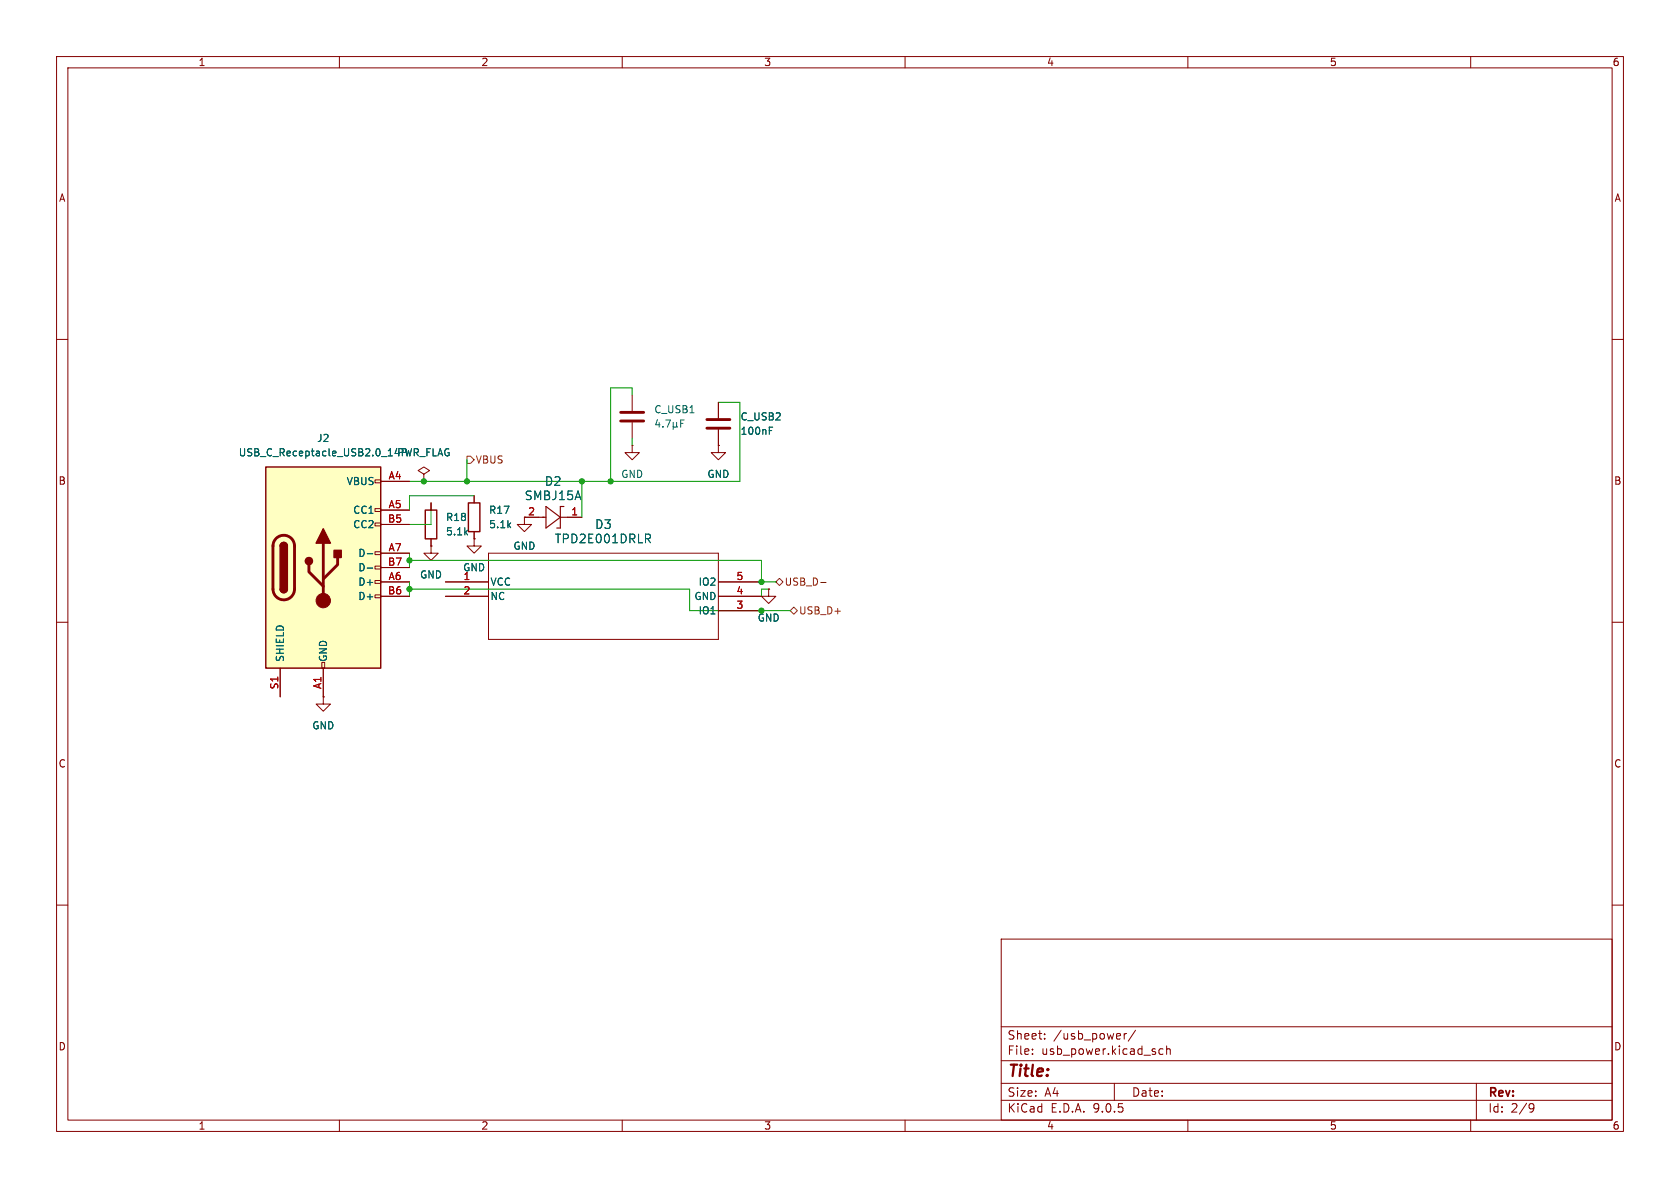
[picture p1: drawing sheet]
<svg xmlns="http://www.w3.org/2000/svg" width="297mm" height="210mm" viewBox="0 0 297 210" stroke-linecap="round" stroke-linejoin="round" font-family="sans-serif">
<g fill="none" stroke="#840000" stroke-width=".18">
<path d="M10 10h277v190h-277zM12 12h273v186h-273zM60 10v2M110 10v2M160 10v2M210 10v2M260 10v2M10 60h2M127 71.1v2.8M127 75.9v2.8M285 60h2M76.2 88.9v1.3"/>
<path d="M76.2 95.3v1.2M10 110h2M285 110h2M57.1 123.2v1.3h1.3l-1.3 1.2-1.2-1.2h1.2M57.1 123.2h.1M10 160h2M177 166h108v32h-108zM285 160h2M60 198v2M110 198v2M160 198v2M177 194.5h108"/>
<path d="M177 191.5h108M177 187.5h108M177 181.5h108M182.5 186.3v.1M182.5 185.5v.1M184.7 183.6v.1M184.7 182.8v.1M197 191.5v3M198.7 182.7v1M199.2 182.7l-.3 .1-.2 .2M200.7 182.1l-1.2 2M205.6 185.5l-.4-.1-.3 .3v.4l.1 .2h.6"/>
<path d="M206.2 185.5l.3-.1 .3 .1 .1 .9M206.2 184.9v1.5M210 198v2M260 198v2M261 191.5v6.5M270.6 195.1l.5 .1a.99 .99 0 0 1-.4 1.4h-.2M271.2 195.7l-.3 .3h-.3"/>
</g>
<path d="M125 74.2h4M125 75.7h4" fill="none" stroke="#840000" stroke-width=".51"/>
<path d="M136 76.1h.4M136 75.5h.6" fill="none" stroke="#006464" stroke-width=".18"/>
<path d="M75.2 90.2h2v5.1h-2z" fill="none" stroke="#840000" stroke-width=".25"/>
<path d="M47 82.6h20.3v35.5h-20.3z" fill="#ffffc2"/>
<g fill="none" stroke="#840000" stroke-width=".18">
<path d="M111.8 78.7v1.3h1.2l-1.2 1.3-1.3-1.3h1.3M111.8 78.7h.1M111.8 69.9v2.7M111.8 74.7v2.8M127 78.7v1.3h1.3l-1.3 1.3-1.3-1.3h1.3M127 78.7h.1M127 71.1v2.8M127 75.9v2.8M66.3 84.8h1v.5h-1zM66.3 89.9h1v.5h-1zM66.3 92.5h1v.5h-1zM66.3 97.5h1v.5h-1z"/>
<path d="M67.3 85.1h5.1M67.3 90.2h5.1M67.3 92.7h5.1M67.3 97.8h5.1M74.9 83.8l1-.6-1-.6-1 .6 1 .6v1.3M74.9 85.1h.1M76.2 96.5v1.3h1.3l-1.3 1.3-1.3-1.3h1.3M76.2 96.5h.1M76.2 88.9v1.3M76.2 95.3v1.2M83.8 95.3v1.2h1.3l-1.3 1.3-1.3-1.3h1.3M83.8 95.3h.1"/>
<path d="M83.8 87.6v1.3M83.8 94v1.3M86.4 97.8h40.6v15.2h-40.6zM95.2 91.4h-2.5v1.3h1.3l-1.3 1.3-1.3-1.3h1.3M100.3 91.4h2.6M49.5 118.1v5.1M56.9 117.1h.5v1h-.5zM57.1 118.1v5.1M66.3 100.1h1v.5h-1zM66.3 102.6h1v.5h-1zM66.3 105.2h1v.5h-1zM67.3 100.3h5.1"/>
<path d="M67.3 102.9h5.1M67.3 105.4h5.1M78.7 102.9h7.7M78.7 105.4h7.7M127 102.9h7.6M127 105.4h7.6M127 108h7.6M135.9 104.1v1.3h1.3l-1.3 1.3-1.3-1.3h1.3M135.9 104.1h.1M57.1 123.2h.1"/>
</g>
<path d="M47 82.6h20.3v35.5h-20.3zM49.5 96.5a.64 .64 0 0 1 .7-.6 .64 .64 0 0 1 .6 .6M82.8 88.9h2v5.1h-2zM49.5 104.1a.64 .64 0 0 0 .7 .7 .64 .64 0 0 0 .6-.7" fill="none" stroke="#840000" stroke-width=".25"/>
<path d="M109.7 72.9h4.1M109.7 74.4h4.1M48.8 95.2a1.9 1.9 0 0 1 2.1-.4 1.9 1.9 0 0 1 1.2 1.7v7.6a1.91 1.91 0 0 1-1.9 1.9 1.91 1.91 0 0 1-1.9-1.9v-7.7l.1-.7zM54.6 99.8v1.3l2.5 2.5M57.1 96v10.2M59.7 98.6v1.2l-2.6 2.6" fill="none" stroke="#840000" stroke-width=".51"/>
<g fill="#840000" stroke="#840000" stroke-width=".25">
<path d="M49.5 96.5h1.3v7.6h-1.3z"/>
<path d="M49.7 96.1a.64 .64 0 0 1 .7-.2 .64 .64 0 0 1 .4 .6h-1.3z"/>
<path d="M49.5 104.1h1.3a.64 .64 0 0 1-.6 .7 .64 .64 0 0 1-.7-.7z"/>
<path d="M57.1 93.5l1.3 2.5h-2.5z"/>
<path d="M59.1 97.3h1.2v1.3h-1.2z"/>
<circle cx="54.6" cy="99.2" r=".63"/>
</g>
<circle cx="57.1" cy="106.2" r="1.27" fill="#840000" stroke="#840000" stroke-width=".18"/>
<g fill="none" stroke="#006464" stroke-width=".18">
<path d="M116.2 74.2l-.3 .9h.8M116.5 74.7v.8M117.2 75.4v.1M117.7 74.2h.8l-.5 1.3M119 74.7v1.2M119 75.3l.2 .2h.2l.2-.2M119.6 75.3l.2 .2M119.6 74.7v.6M120.3 74.8h.5M120.9 74.2h-.6v1.3M136 75.5h.6M136 76.1h.4"/>
<path d="M64.9 97.9h1M114.5 95.2l.5 .7M114.7 94.4l.3 .3-.1 .4-.2 .1M64.9 100.4h1"/>
</g>
<path d="M95.2 91.4h1.3M96.5 89.5l2.6 1.9-2.6 1.9zM99.1 91.4h1.2M99.7 89.5h-.6v3.8h-.7" fill="none" stroke="#840000" stroke-width=".2"/>
<path d="M82.5 80.6h.7l.6 .7-.6 .6h-.7zM137.2 102.9l.6-.7 .6 .7-.6 .6zM140.3 107.3l.7 .7-.7 .6-.6-.6zM145.1 103h.9" fill="none" stroke="#725600" stroke-width=".18"/>
<path d="M111.8 69.9v-1.3h-3.9v16.5M111.8 77.5v1.2M127 71.1h3.8v14h-58.4M72.4 99.1h62.2v3.8h2.6M72.4 97.8v2.5M76.2 88.9v3.8h-3.8M82.5 81.3v3.8M83.8 87.6h-11.4v2.6M102.9 85.1v6.3M72.4 104.1h49.5v3.9h17.8M72.4 102.9v2.5M135.9 104.1h-1.3v1.3" fill="none" stroke="#009600" stroke-width=".18"/>
<g fill="#009600" stroke="#009600" stroke-width=".18">
<circle cx="134.6" cy="102.9" r=".46"/>
<circle cx="134.6" cy="108" r=".46"/>
<circle cx="107.9" cy="85.1" r=".46"/>
<circle cx="102.9" cy="85.1" r=".46"/>
<circle cx="82.5" cy="85.1" r=".46"/>
<circle cx="72.4" cy="99.1" r=".46"/>
<circle cx="72.4" cy="104.1" r=".46"/>
<circle cx="74.9" cy="85.1" r=".46"/>
</g>
<text font-size="2.8" fill="#840000" x="178" y="190.9">Title:</text>
<g font-size="2.1" fill="#006464">
<text x="92.7" y="88.6">SMBJ15A</text>
<text x="96.2" y="86.1">D2</text>
<text x="105.1" y="93.7">D3</text>
<text x="98" y="96.2">TPD2E001DRLR</text>
</g>
<g font-size="2.1" fill="#840000">
<text x="178" y="184">Sheet:</text>
<text x="186.2" y="184">/usb_power/</text>
<text x="178" y="186.7">File:</text>
<text x="184.1" y="186.7">usb_power.kicad_sch</text>
<text x="178" y="196.9">KiCad</text>
<text x="178" y="194.1">Size:</text>
<text x="184.7" y="194.1">A4</text>
<text x="185.7" y="196.9">E.D.A.</text>
<text x="193.3" y="196.9">9.0.5</text>
<text x="200" y="194.1">Date:</text>
<text x="263" y="194.3">Rev:</text>
<text x="263" y="196.9">Id:</text>
<text x="267.1" y="196.9">2/9</text>
</g>
<g font-size="1.8" fill="#840000">
<text x="35" y="11.9">1</text>
<text x="85" y="11.9">2</text>
<text x="135" y="11.9">3</text>
<text x="185" y="11.9">4</text>
<text x="235" y="11.9">5</text>
<text x="285" y="11.9">6</text>
<text x="10.3" y="35.9">A</text>
<text x="285.3" y="35.9">A</text>
<text x="10.3" y="85.9">B</text>
<text x="285.3" y="85.9">B</text>
<text x="10.3" y="135.9">C</text>
<text x="285.3" y="135.9">C</text>
<text x="10.3" y="185.9">D</text>
<text x="285.3" y="185.9">D</text>
<text x="35" y="199.9">1</text>
<text x="85" y="199.9">2</text>
<text x="135" y="199.9">3</text>
<text x="185" y="199.9">4</text>
<text x="235" y="199.9">5</text>
<text x="285" y="199.9">6</text>
</g>
<g font-size="1.8" fill="#006464">
<text x="115.6" y="73.3">C_USB1</text>
<text x="130.8" y="74.5">C_USB2</text>
<text x="130.8" y="77.1">100nF</text>
<text x="42.1" y="80.9">USB_C_Receptacle_USB2.0_14P PWR_FLAG</text>
<text x="56" y="78.3">J2</text>
<text x="61.2" y="86">VBUS</text>
<text x="109.7" y="84.7">GND</text>
<text x="125" y="84.7">GND</text>
<text x="62.3" y="91">CC1</text>
<text x="62.3" y="93.6">CC2</text>
<text x="78.7" y="94.8">5.1k</text>
<text x="78.7" y="92.3">R18</text>
<text x="86.4" y="93.6">5.1k</text>
<text x="86.4" y="91">R17</text>
<text x="63.2" y="98.7">D-</text>
<text x="63.2" y="101.2">D-</text>
<text x="81.8" y="101.2">GND</text>
<text x="90.7" y="97.4">GND</text>
<text x="63.2" y="103.7">D+</text>
<text x="63.2" y="106.3">D+</text>
<text x="74.2" y="102.5">GND</text>
<text x="86.6" y="103.7">VCC</text>
<text x="86.6" y="106.3">NC</text>
<text x="122.7" y="106.3">GND</text>
<text x="123.4" y="103.7">IO2</text>
<text x="123.4" y="108.8">IO1</text>
<text x="133.9" y="110.1">GND</text>
<text x="50.4" y="117.1" transform="rotate(-90 50.4 117.1)">SHIELD</text>
<text x="58" y="117.1" transform="rotate(-90 58 117.1)">GND</text>
<text x="55.1" y="129.1">GND</text>
</g>
<g font-size="1.8" fill="#725600">
<text x="84" y="82.1">VBUS</text>
<text x="138.6" y="103.7">USB_D-</text>
<text x="141.2" y="108.8">USB_D+</text>
</g>
<g font-size="1.8" fill="#a90000">
<text x="68.6" y="84.8">A4</text>
<text x="68.6" y="89.9">A5</text>
<text x="68.5" y="92.5">B5</text>
<text x="93.3" y="91.2">2</text>
<text x="100.9" y="91.2">1</text>
<text x="68.5" y="100.1">B7</text>
<text x="68.6" y="97.5">A7</text>
<text x="68.5" y="105.2">B6</text>
<text x="68.6" y="102.6">A6</text>
<text x="81.8" y="102.6">1</text>
<text x="81.8" y="105.2">2</text>
<text x="130.1" y="102.6">5</text>
<text x="130.1" y="105.2">4</text>
<text x="130.1" y="107.7">3</text>
<text x="49.3" y="122" transform="rotate(-90 49.3 122)">S1</text>
<text x="56.9" y="121.9" transform="rotate(-90 56.9 121.9)">A1</text>
</g>
</svg>
